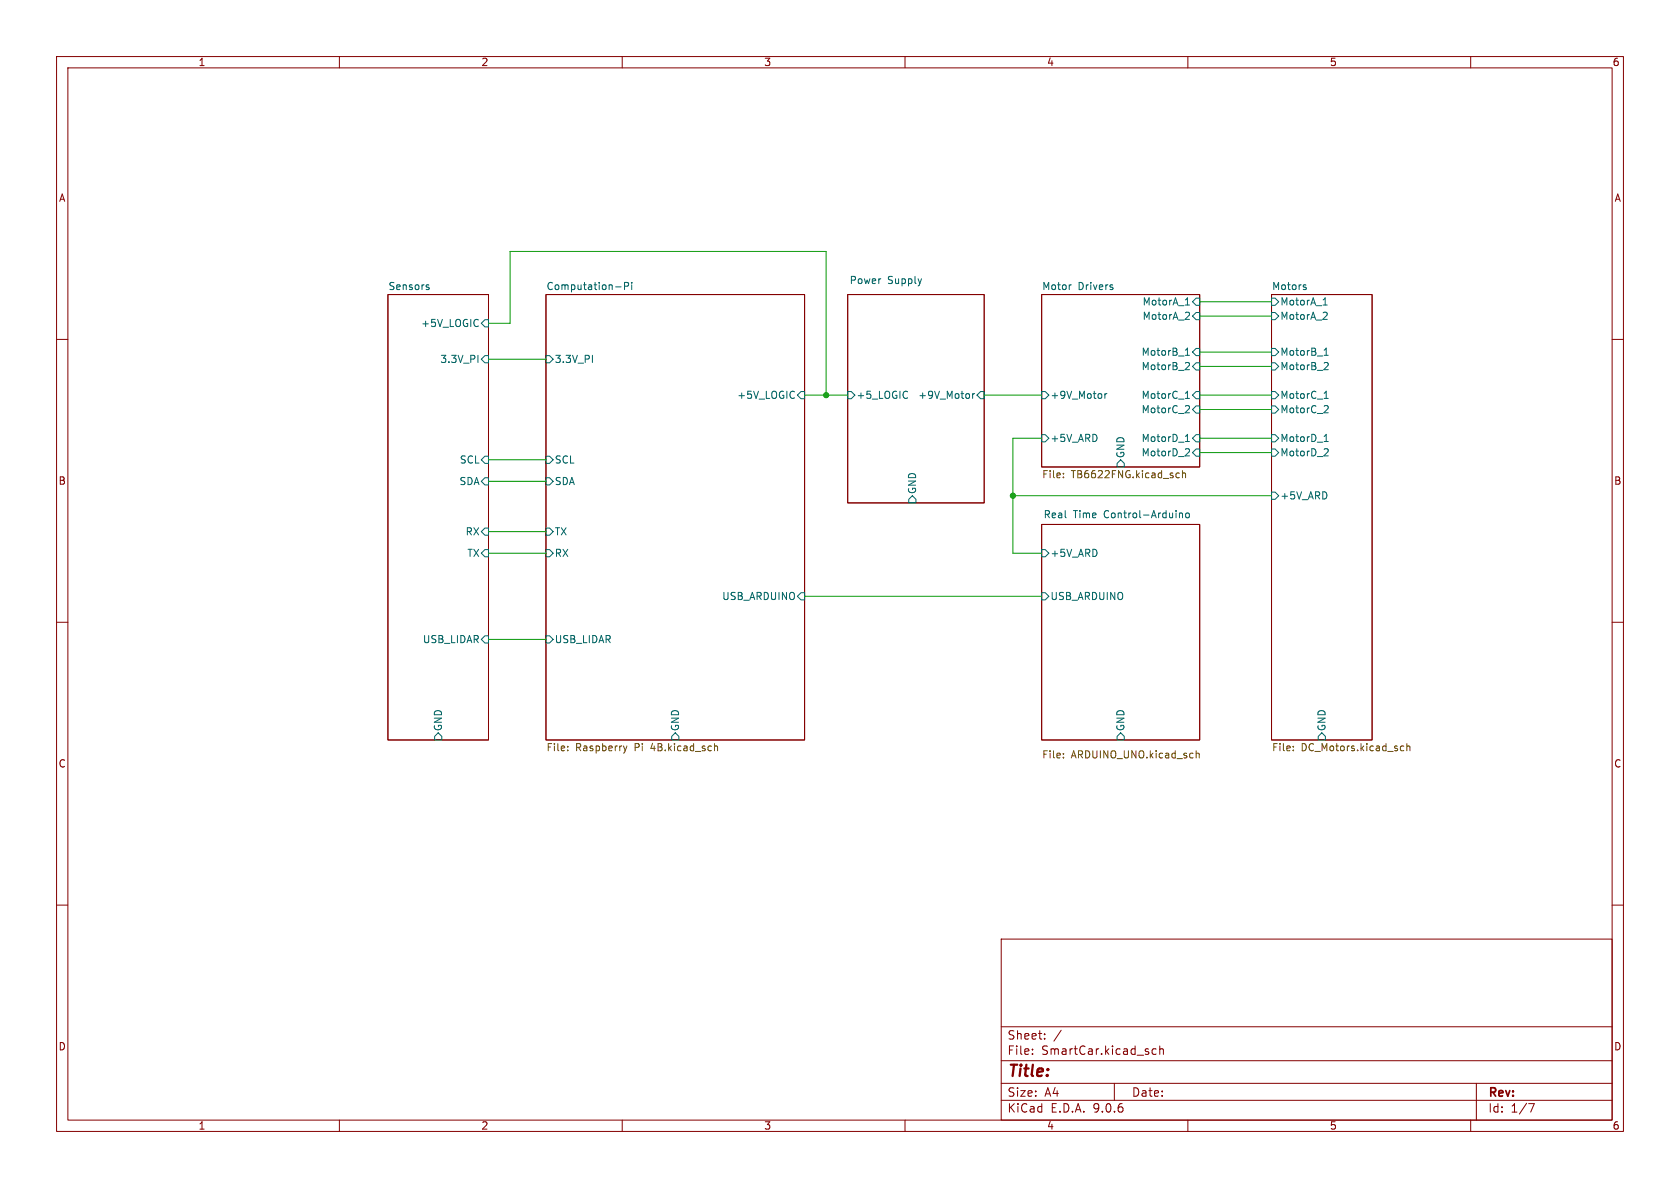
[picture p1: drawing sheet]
<svg xmlns="http://www.w3.org/2000/svg" width="297mm" height="210mm" viewBox="0 0 297 210" stroke-linecap="round" stroke-linejoin="round" font-family="sans-serif">
<g fill="none" stroke="#840000" stroke-width=".18">
<path d="M10 10h277v190h-277zM12 12h273v186h-273zM60 10v2M110 10v2M160 10v2M210 10v2M260 10v2M68.6 52.1h17.8v78.7h-17.8zM96.5 52.1h45.7v78.7h-45.7zM149.9 52.1h24.1v36.8h-24.1zM184.1 52.1h28v30.5h-28zM224.8 52.1h17.8v78.7h-17.8z"/>
<path d="M10 60h2M285 60h2M184.1 92.7h28v38.1h-28zM10 110h2M285 110h2M10 160h2M177 166h108v32h-108zM285 160h2M60 198v2M110 198v2M160 198v2M177 194.5h108"/>
<path d="M177 191.5h108M177 187.5h108M177 181.5h108M182.5 186.3v.1M182.5 185.5v.1M184.7 183.6v.1M184.7 182.8v.1M187.6 182.1l-1.3 2M197 191.5v3M204.4 185.5l-.4-.1-.3 .3v.4l.1 .2h.6M205 185.5l.2-.1 .4 .1 .1 .9M205 184.9v1.5"/>
<path d="M210 198v2M260 198v2M261 191.5v6.5M270.2 195.1h1l-.6 1.5"/>
</g>
<g fill="none" stroke="#006464" stroke-width=".18">
<path d="M75.5 50.8h.3l.1 .2-.2 .2h-.2M75.5 50.3l.3 .1M85.7 56.5h.7v1.3h-.7l-.6-.6zM108.8 50.7h1M110.4 50.6l.6-.1 .1-.2v-.3l-.7-.1v1.3M111.7 49.9v.1M111.7 50.3v.9M189.3 50.3h.1M196.7 50.8v.3M209.6 53.9h.7M209.8 52.8l.1-.2v1.3M210 55.2l.3 .2-.1 .3-.7 .8h.8"/>
<path d="M211.5 52.7h.6v1.3h-.6l-.7-.7zM211.5 55.2h.6v1.3h-.6l-.7-.6zM224.8 52.7h.6l.7 .6-.7 .7h-.6zM224.8 55.2h.6l.7 .7-.7 .6h-.6zM230.6 50.8h.3v.2l-.1 .2h-.3M230.6 50.3l.3 .1M233.9 53.9h.7M234.2 52.8l.1-.2v1.3M234.4 55.2l.2 .2v.3l-.8 .8h.8M84.5 62.8v1.3M85.7 62.9h.7v1.2h-.7l-.6-.6zM96.5 62.9h.7l.6 .6-.6 .6h-.7z"/>
<path d="M141.6 69.2h.6v1.3h-.6l-.6-.6zM149.9 69.2h.6l.6 .7-.6 .6h-.6zM160.4 69.2v.1M160.4 70.3v.1M171.9 69.6v.8M172.3 69.6l-.4 .2M173.4 69.2h.6v1.3h-.6l-.7-.6zM184.1 76.8h.7l.6 .7-.6 .6h-.7zM184.1 69.2h.7l.6 .7-.6 .6h-.7zM195.3 69.6v.8M195.7 69.6l-.4 .2M209.6 62.8h.7"/>
<path d="M209.6 70.4h.7M209.6 78h.7M209.6 61.9l.3-.4v1.3M209.7 69.5l.2-.3v1.2M209.7 77.1l.2-.3v1.2M209.7 64.1h.5l.1 .3-.8 .9h.8M209.7 71.7l.5 .1 .1 .3-.8 .9h.8M209.7 79.3l.5 .1 .1 .3-.8 .9h.8M211.5 61.6h.6v1.3h-.6l-.7-.7zM211.5 64.1h.6v1.3h-.6l-.7-.6zM211.5 69.2h.6v1.3h-.6l-.7-.6zM211.5 71.8h.6v1.2h-.6l-.7-.6z"/>
<path d="M211.5 76.8h.6v1.3h-.6l-.7-.6zM211.5 79.4h.6v1.2h-.6l-.7-.6zM224.8 61.6h.6l.7 .6-.7 .7h-.6zM224.8 64.1h.6l.7 .7-.7 .6h-.6zM224.8 69.2h.6l.7 .7-.7 .6h-.6zM224.8 71.8h.6l.7 .6-.7 .6h-.6zM224.8 76.8h.6l.7 .7-.7 .6h-.6zM224.8 79.4h.6l.7 .6-.7 .6h-.6zM234.1 62.8h.7M234.1 61.9l.4-.4v1.3M234.1 70.4h.7M234.1 78h.7"/>
<path d="M234.2 69.5l.3-.3v1.2M234.2 77.1l.3-.3v1.2M234.3 64.1h.4l.1 .3-.8 .9h.8M234.3 71.7l.4 .1 .1 .3-.8 .9h.8M234.3 79.3l.4 .1 .1 .3-.8 .9h.8M85.7 93.3h.7v1.3h-.7l-.6-.6zM85.7 80.6h.7v1.3h-.7l-.6-.6zM85.7 84.5h.7v1.2h-.7l-.6-.6zM85.7 97.2h.7v1.2h-.7l-.6-.6zM96.5 97.2h.7l.6 .6-.6 .6h-.7zM96.5 84.5h.7l.6 .6-.6 .6h-.7zM96.5 80.6h.7l.6 .7-.6 .6h-.7z"/>
<path d="M96.5 93.3h.7l.6 .7-.6 .6h-.7zM160.7 88.3l.6-.7 .6 .7v.6h-1.2zM184.1 97.2h.7l.6 .6-.6 .6h-.7zM198.1 81.3l.7 .6v.7h-1.3v-.7zM208.5 90.7v.8M208.5 90.8l.2-.1h.3l.1 .8M209.7 90.8l.1-.1 .4 .1 .1 .5-.2 .2h-.3l-.1-.1zM224.8 87h.6l.7 .6-.7 .7h-.6zM85.7 112.4h.7v1.3h-.7l-.6-.7zM96.5 112.4h.7l.6 .6-.6 .7h-.7zM141.6 104.8h.6v1.2h-.6l-.6-.6zM184.1 104.8h.7l.6 .6-.6 .6h-.7z"/>
<path d="M77.5 129.5l.6 .7v.6h-1.3v-.6zM119.4 129.5l.6 .7v.6h-1.3v-.6zM198.1 129.5l.7 .7v.6h-1.3v-.6zM233 130.2l.7-.7 .6 .7v.6h-1.3z"/>
</g>
<g fill="none" stroke="#725600" stroke-width=".18">
<path d="M188 83.7v.1M188 84.3v.2M208.1 83.6l.4 .1M208.5 84.4l-.4 .1M209 83.7l.2-.1 .3 .1 .1 .8M209 83.2v1.3M100.4 132.6v.1M100.4 131.9v.2M110.2 131.9l.3 .8M110.5 132.7l-.1 .3M110.8 131.9l-.3 .8M126.3 132l.2-.1h.3l.1 .8"/>
<path d="M188 133.9v.1M188 133.2v.1M211.5 132.7v1.3M211.5 133.3l.1-.2 .3 .1 .1 .8M228.6 132.6v.1M228.6 131.9v.2M247.8 131.9h.4M248.2 132.7h-.4M248.7 132l.2-.1h.3l.1 .8M248.7 131.4v1.3"/>
</g>
<g fill="none" stroke="#009600" stroke-width=".18">
<path d="M86.4 57.2h3.8v-12.7h55.8v25.4M212.1 55.9h12.7M212.1 53.3h12.7M86.4 63.5h10.1M142.2 69.9h7.7M174 69.9h10.1M184.1 77.5h-5v20.3h5M212.1 77.5h12.7M212.1 72.4h12.7M212.1 69.9h12.7M212.1 62.2h12.7M212.1 64.8h12.7"/>
<path d="M86.4 97.8h10.1M86.4 81.3h10.1M86.4 94h10.1M86.4 85.1h10.1M179.1 87.6h45.7M212.1 80h12.7M86.4 113h10.1M142.2 105.4h41.9"/>
</g>
<g fill="#009600" stroke="#009600" stroke-width=".18">
<circle cx="179.1" cy="87.6" r=".46"/>
<circle cx="146" cy="69.9" r=".46"/>
</g>
<text font-size="2.8" fill="#840000" x="178" y="190.9">Title:</text>
<g font-size="2.1" fill="#840000">
<text x="178" y="184">Sheet:</text>
<text x="178" y="186.7">File:</text>
<text x="184.1" y="186.7">SmartCar.kicad_sch</text>
<text x="178" y="196.9">KiCad</text>
<text x="178" y="194.1">Size:</text>
<text x="184.7" y="194.1">A4</text>
<text x="185.7" y="196.9">E.D.A.</text>
<text x="193.3" y="196.9">9.0.6</text>
<text x="200" y="194.1">Date:</text>
<text x="263" y="194.3">Rev:</text>
<text x="263" y="196.9">Id:</text>
<text x="267.1" y="196.9">1/7</text>
</g>
<g font-size="1.8" fill="#840000">
<text x="35" y="11.9">1</text>
<text x="85" y="11.9">2</text>
<text x="135" y="11.9">3</text>
<text x="185" y="11.9">4</text>
<text x="235" y="11.9">5</text>
<text x="285" y="11.9">6</text>
<text x="10.3" y="35.9">A</text>
<text x="285.3" y="35.9">A</text>
<text x="10.3" y="85.9">B</text>
<text x="285.3" y="85.9">B</text>
<text x="10.3" y="135.9">C</text>
<text x="285.3" y="135.9">C</text>
<text x="10.3" y="185.9">D</text>
<text x="285.3" y="185.9">D</text>
<text x="35" y="199.9">1</text>
<text x="85" y="199.9">2</text>
<text x="135" y="199.9">3</text>
<text x="185" y="199.9">4</text>
<text x="235" y="199.9">5</text>
<text x="285" y="199.9">6</text>
</g>
<g font-size="1.8" fill="#006464">
<text x="68.6" y="51.4">Sensors</text>
<text x="96.5" y="51.4">Computation-Pi</text>
<text x="150.1" y="50.3">Power</text>
<text x="156.9" y="50.3">Supply</text>
<text x="184.1" y="51.4">Motor</text>
<text x="190.6" y="51.4">Drivers</text>
<text x="224.8" y="51.4">Motors</text>
<text x="74.4" y="58">+5V_LOGIC</text>
<text x="201.9" y="54.2">MotorA_1</text>
<text x="201.9" y="56.7">MotorA_2</text>
<text x="226.3" y="54.2">MotorA_1</text>
<text x="226.3" y="56.7">MotorA_2</text>
<text x="77.7" y="64.4">3.3V_PI</text>
<text x="98" y="64.4">3.3V_PI</text>
<text x="201.7" y="63.1">MotorB_1</text>
<text x="201.7" y="65.6">MotorB_2</text>
<text x="226.3" y="63.1">MotorB_1</text>
<text x="226.3" y="65.6">MotorB_2</text>
<text x="130.2" y="70.7">+5V_LOGIC</text>
<text x="151.3" y="70.7">+5_LOGIC</text>
<text x="162.2" y="70.7">+9V_Motor</text>
<text x="185.6" y="70.7">+9V_Motor</text>
<text x="201.7" y="70.7">MotorC_1</text>
<text x="226.3" y="70.7">MotorC_1</text>
<text x="201.7" y="73.3">MotorC_2</text>
<text x="226.3" y="73.3">MotorC_2</text>
<text x="81.2" y="82.1">SCL</text>
<text x="98" y="82.1">SCL</text>
<text x="185.6" y="78.3">+5V_ARD</text>
<text x="199" y="81.1" transform="rotate(-90 199 81.1)">GND</text>
<text x="201.7" y="78.3">MotorD_1</text>
<text x="201.7" y="80.9">MotorD_2</text>
<text x="226.3" y="78.3">MotorD_1</text>
<text x="226.3" y="80.9">MotorD_2</text>
<text x="81.1" y="86">SDA</text>
<text x="98" y="86">SDA</text>
<text x="162.2" y="87.4" transform="rotate(-90 162.2 87.4)">GND</text>
<text x="226.3" y="88.5">+5V_ARD</text>
<text x="82.2" y="94.8">RX</text>
<text x="98" y="94.8">TX</text>
<text x="184.4" y="91.7">Real</text>
<text x="189.7" y="91.7">Time</text>
<text x="195.3" y="91.7">Control-Arduino</text>
<text x="82.5" y="98.7">TX</text>
<text x="98" y="98.7">RX</text>
<text x="185.6" y="98.7">+5V_ARD</text>
<text x="127.6" y="106.3">USB_ARDUINO</text>
<text x="185.6" y="106.3">USB_ARDUINO</text>
<text x="74.7" y="113.9">USB_LIDAR</text>
<text x="98" y="113.9">USB_LIDAR</text>
<text x="78.3" y="129.3" transform="rotate(-90 78.3 129.3)">GND</text>
<text x="120.2" y="129.3" transform="rotate(-90 120.2 129.3)">GND</text>
<text x="199" y="129.3" transform="rotate(-90 199 129.3)">GND</text>
<text x="234.5" y="129.3" transform="rotate(-90 234.5 129.3)">GND</text>
</g>
<g font-size="1.8" fill="#725600">
<text x="184.1" y="84.9">File:</text>
<text x="189.4" y="84.9">TB6622FNG.kicad_sch</text>
<text x="96.5" y="133.1">File:</text>
<text x="101.7" y="133.1">Raspberry</text>
<text x="112.3" y="133.1">Pi</text>
<text x="115.3" y="133.1">4B.kicad_sch</text>
<text x="184.1" y="134.4">File:</text>
<text x="189.4" y="134.4">ARDUINO_UNO.kicad_sch</text>
<text x="224.8" y="133.1">File:</text>
<text x="230" y="133.1">DC_Motors.kicad_sch</text>
</g>
</svg>
